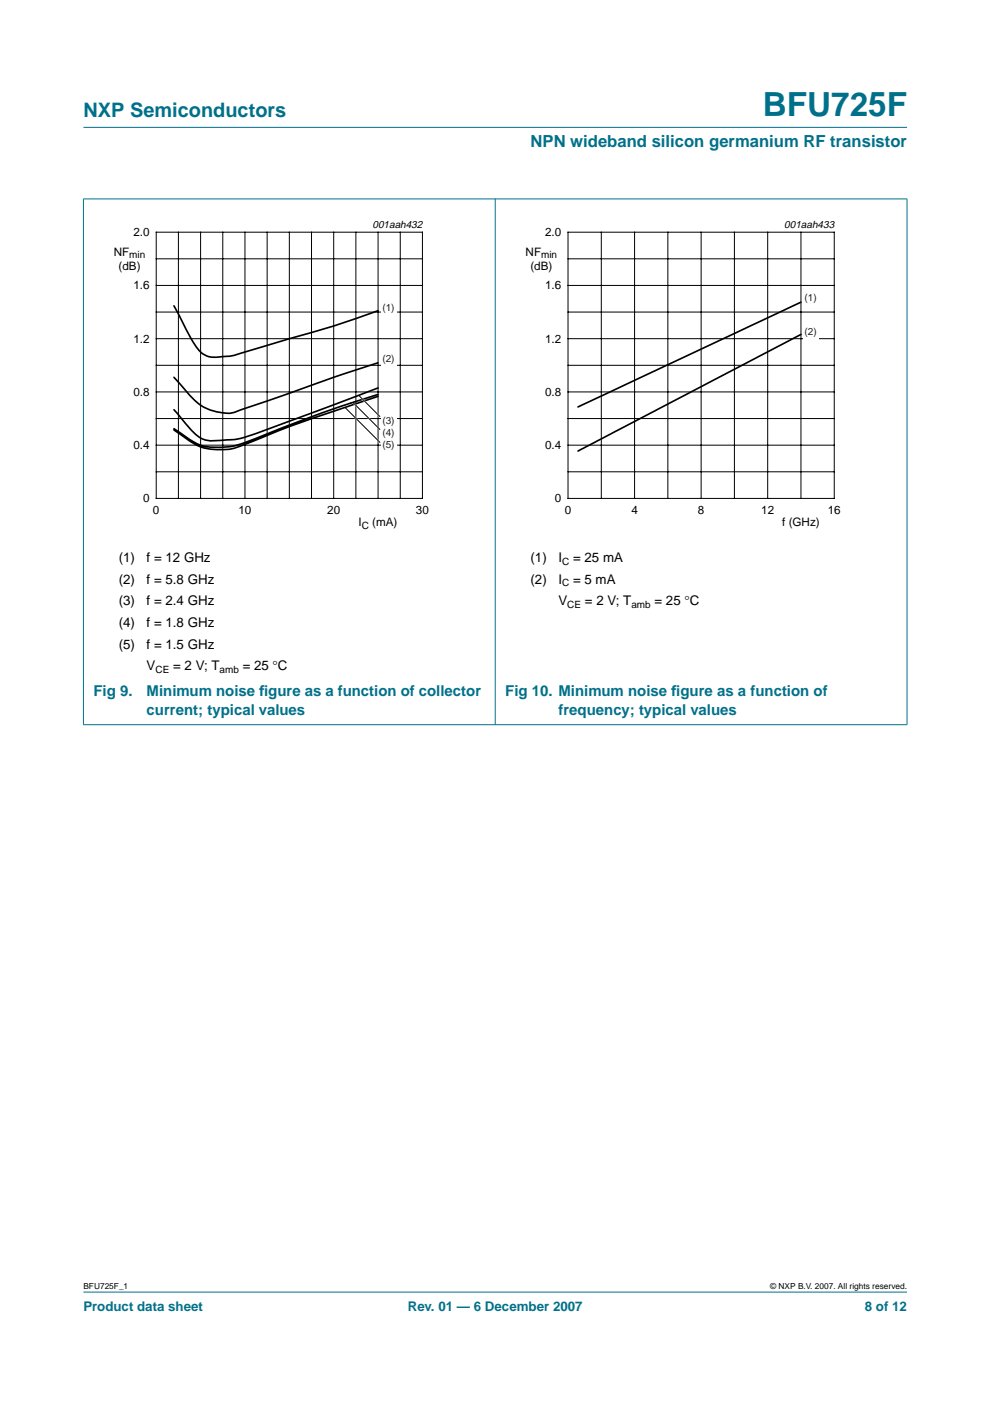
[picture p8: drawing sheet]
<svg xmlns="http://www.w3.org/2000/svg" width="210mm" height="297mm" viewBox="0 0 210 297" stroke-linecap="round" stroke-linejoin="round" font-family="sans-serif">
<g fill="#00708a" stroke="#00708a" stroke-width=".21">
<path d="M17.7 273.9h174.6z"/>
<path d="M17.7 27h174.6z"/>
<path d="M17.7 42.2v111.4z"/>
<path d="M105 42.1v111.6z"/>
<path d="M192.3 42.2v111.4z"/>
<path d="M17.6 42.2h174.8z"/>
<path d="M17.6 153.7h174.8z"/>
</g>
<g fill="none" stroke="#000" stroke-width=".21">
<path d="M33.1 49.2h56.5v56.5h-56.5zM33.1 54.9h56.5M37.8 49.2v56.5M42.5 49.2v56.5M47.2 49.2v56.5M51.9 49.2v56.5M56.6 49.2v56.5M61.3 49.2v56.5M66 49.2v56.5M70.8 49.2v56.5M75.5 49.2v56.5M80.2 49.2v56.5"/>
<path d="M84.9 49.2v56.5M33.1 66.2h56.5M33.1 77.5h56.5M33.1 60.5h56.5M33.1 71.8h56.5M33.1 88.7h56.5M33.1 83.1h56.5M33.1 94.4h56.5M33.1 100h56.5"/>
</g>
<path d="M20.4 46.4h81.9v66.3h-81.9z" fill="none" stroke="#fff" stroke-width=".21"/>
<path d="M36.9 64.8l2.7 5.3a13.4 13.4 0 0 0 3.6 5 6 6 0 0 0 4.3 .5 17.8 17.8 0 0 0 5.4-1.2l8.5-2.6a187.1 187.1 0 0 0 18.8-5.9M80.2 76.9l-9.5 3.1-17.8 6.3a17 17 0 0 1-4.7 1.3 10.5 10.5 0 0 1-8.3-4.2l-3-3.4M74.3 85.5a440.6 440.6 0 0 0-23 8.5 16.3 16.3 0 0 1-8.8 .4 32.8 32.8 0 0 1-5.6-3.5M80.2 84l-9.5 3.2a233.9 233.9 0 0 0-20 7.5 12.6 12.6 0 0 1-9.7-.7l-4.1-2.8M80.2 83.6l-4.9 1.6M80.2 82.3l-27.3 10.1a23.7 23.7 0 0 1-9 1 8.1 8.1 0 0 1-4.3-3.3l-2.7-3.2" fill="none" stroke="#000" stroke-width=".35"/>
<g fill="#fff">
<path d="M80.7 87.8h3.4v8.2h-3.4z"/>
<path d="M80.7 63.8h3.4v3h-3.4z"/>
<path d="M80.7 74.7h3.4v3h-3.4z"/>
</g>
<path d="M73.6 86.8l7 7M75 85.5l5.6 5.6M76.4 84.2l4.2 4.2" fill="none" stroke="#fff" stroke-width=".35"/>
<g fill="none" stroke="#000" stroke-width=".21">
<path d="M120.4 49.2h56.5v56.5h-56.5zM120.4 54.9h56.5M127.5 49.2v56.5M134.5 49.2v56.5M141.6 49.2v56.5M148.7 49.2v56.5M155.7 49.2v56.5M162.8 49.2v56.5M169.8 49.2v56.5M120.4 66.2h56.5M120.4 77.5h56.5M120.4 60.5h56.5"/>
<path d="M120.4 71.8h56.5M73.1 86.3l7.5 7.5M74.8 85.3l5.8 5.8M76.1 83.8l4.5 4.6M120.4 88.7h56.5M120.4 83.1h56.5M120.4 94.4h56.5M120.4 100h56.5"/>
</g>
<path d="M169.8 70.9l-47.3 24.7M169.8 64.1l-47.3 22.2M75.3 85.2l-1 .3" fill="none" stroke="#000" stroke-width=".35"/>
<path d="M107.7 46.4h81.9v66.3h-81.9z" fill="none" stroke="#fff" stroke-width=".21"/>
<g fill="#fff">
<path d="M170.2 61.8h3.4v3h-3.4z"/>
<path d="M170.2 69h3.4v2.9h-3.4z"/>
</g>
<text font-size="7.1" fill="#00708a" x="161.7" y="24.7">BFU725F</text>
<text font-size="4.2" fill="#00708a" x="17.7" y="24.9">NXP Semiconductors</text>
<text font-size="3.5" fill="#00708a" x="112.5" y="31.1">NPN wideband silicon germanium RF transistor</text>
<g font-size="3.2" fill="#00708a">
<text x="19.8" y="147.7">Fig 9.</text>
<text x="31.1" y="147.7">Minimum noise f</text>
<text x="55" y="147.7">igure as a function of collector</text>
<text x="107.1" y="147.7">Fig 10. Minimum noise f</text>
<text x="142.3" y="147.7">igure as a function of</text>
<text x="31.1" y="151.5">current; typical values</text>
<text x="118.4" y="151.5">frequency; typical values</text>
</g>
<g font-size="2.8">
<text x="25.2" y="119.2">(1)</text>
<text x="31.1" y="119.2">f = 12 GHz</text>
<text x="112.5" y="119.2">(1)</text>
<text x="118.4" y="119.2">I</text>
<text x="121.5" y="119.2">= 25 mA</text>
<text x="25.2" y="123.8">(2)</text>
<text x="31.1" y="123.8">f = 5.8 GHz</text>
<text x="112.5" y="123.8">(2)</text>
<text x="118.4" y="123.8">I</text>
<text x="121.5" y="123.8">= 5 mA</text>
<text x="25.2" y="128.4">(3)</text>
<text x="31.1" y="128.4">f = 2.4 GHz</text>
<text x="118.4" y="128.4">V</text>
<text x="124" y="128.4">= 2 V; T</text>
<text x="138.8" y="128.4">= 25 °C</text>
<text x="25.2" y="133">(4)</text>
<text x="25.2" y="137.5">(5)</text>
<text x="31.1" y="133">f = 1.8 GHz</text>
<text x="31.1" y="137.5">f = 1.5 GHz</text>
<text x="31.1" y="142.1">V</text>
<text x="36.7" y="142.1">= 2 V; T</text>
<text x="51.5" y="142.1">= 25 °C</text>
</g>
<g font-size="2.8" fill="#00708a">
<text x="17.7" y="278">Product data sheet</text>
<text x="86.5" y="278">Rev. 01 — 6 December 2007</text>
<text x="183.4" y="278">8 of 12</text>
</g>
<g font-size="2.5">
<text x="28.3" y="50.1">2.0</text>
<text x="115.6" y="50.1">2.0</text>
<text x="24.1" y="54.2">NF</text>
<text x="25.1" y="57.2">(dB)</text>
<text x="111.4" y="54.2">NF</text>
<text x="112.5" y="57.2">(dB)</text>
<text x="28.3" y="61.4">1.6</text>
<text x="115.6" y="61.4">1.6</text>
<text x="28.3" y="72.7">1.2</text>
<text x="115.6" y="72.7">1.2</text>
<text x="28.3" y="83.9">0.8</text>
<text x="115.6" y="83.9">0.8</text>
<text x="28.3" y="95.2">0.4</text>
<text x="115.6" y="95.2">0.4</text>
<text x="30.3" y="106.5">0</text>
<text x="117.7" y="106.5">0</text>
<text x="32.4" y="109.1">0</text>
<text x="50.6" y="109.1">10</text>
<text x="69.4" y="109.1">20</text>
<text x="76" y="111.6">I</text>
<text x="78.9" y="111.6">(mA)</text>
<text x="88.2" y="109.1">30</text>
<text x="119.7" y="109.1">0</text>
<text x="133.9" y="109.1">4</text>
<text x="148" y="109.1">8</text>
<text x="161.4" y="109.1">12</text>
<text x="165.8" y="111.6">f (GHz)</text>
<text x="175.5" y="109.1">16</text>
</g>
<g font-size="2.2">
<text x="79" y="48.4">001aah432</text>
<text x="166.3" y="48.4">001aah433</text>
</g>
<g font-size="2.1">
<text x="27.4" y="54.7">min</text>
<text x="114.7" y="54.7">min</text>
<text x="76.7" y="112.1">C</text>
<text x="119.2" y="119.7">C</text>
<text x="119.2" y="124.3">C</text>
<text x="120.3" y="128.9">CE</text>
<text x="133.9" y="128.9">amb</text>
<text x="33" y="142.6">CE</text>
<text x="46.5" y="142.6">amb</text>
</g>
<g font-size="2.1" fill="#231f20">
<text x="81.1" y="65.9">(1)</text>
<text x="170.6" y="63.9">(1)</text>
<text x="170.6" y="71.1">(2)</text>
<text x="81.1" y="76.8">(2)</text>
<text x="81.1" y="89.9">(3)</text>
<text x="81.1" y="92.4">(4)</text>
<text x="81.1" y="94.9">(5)</text>
</g>
<g font-size="1.8">
<text x="17.7" y="273.4">BFU725F_1</text>
<text x="163.3" y="273.4">© NXP B.V. 2007. All rights reserved.</text>
</g>
</svg>
